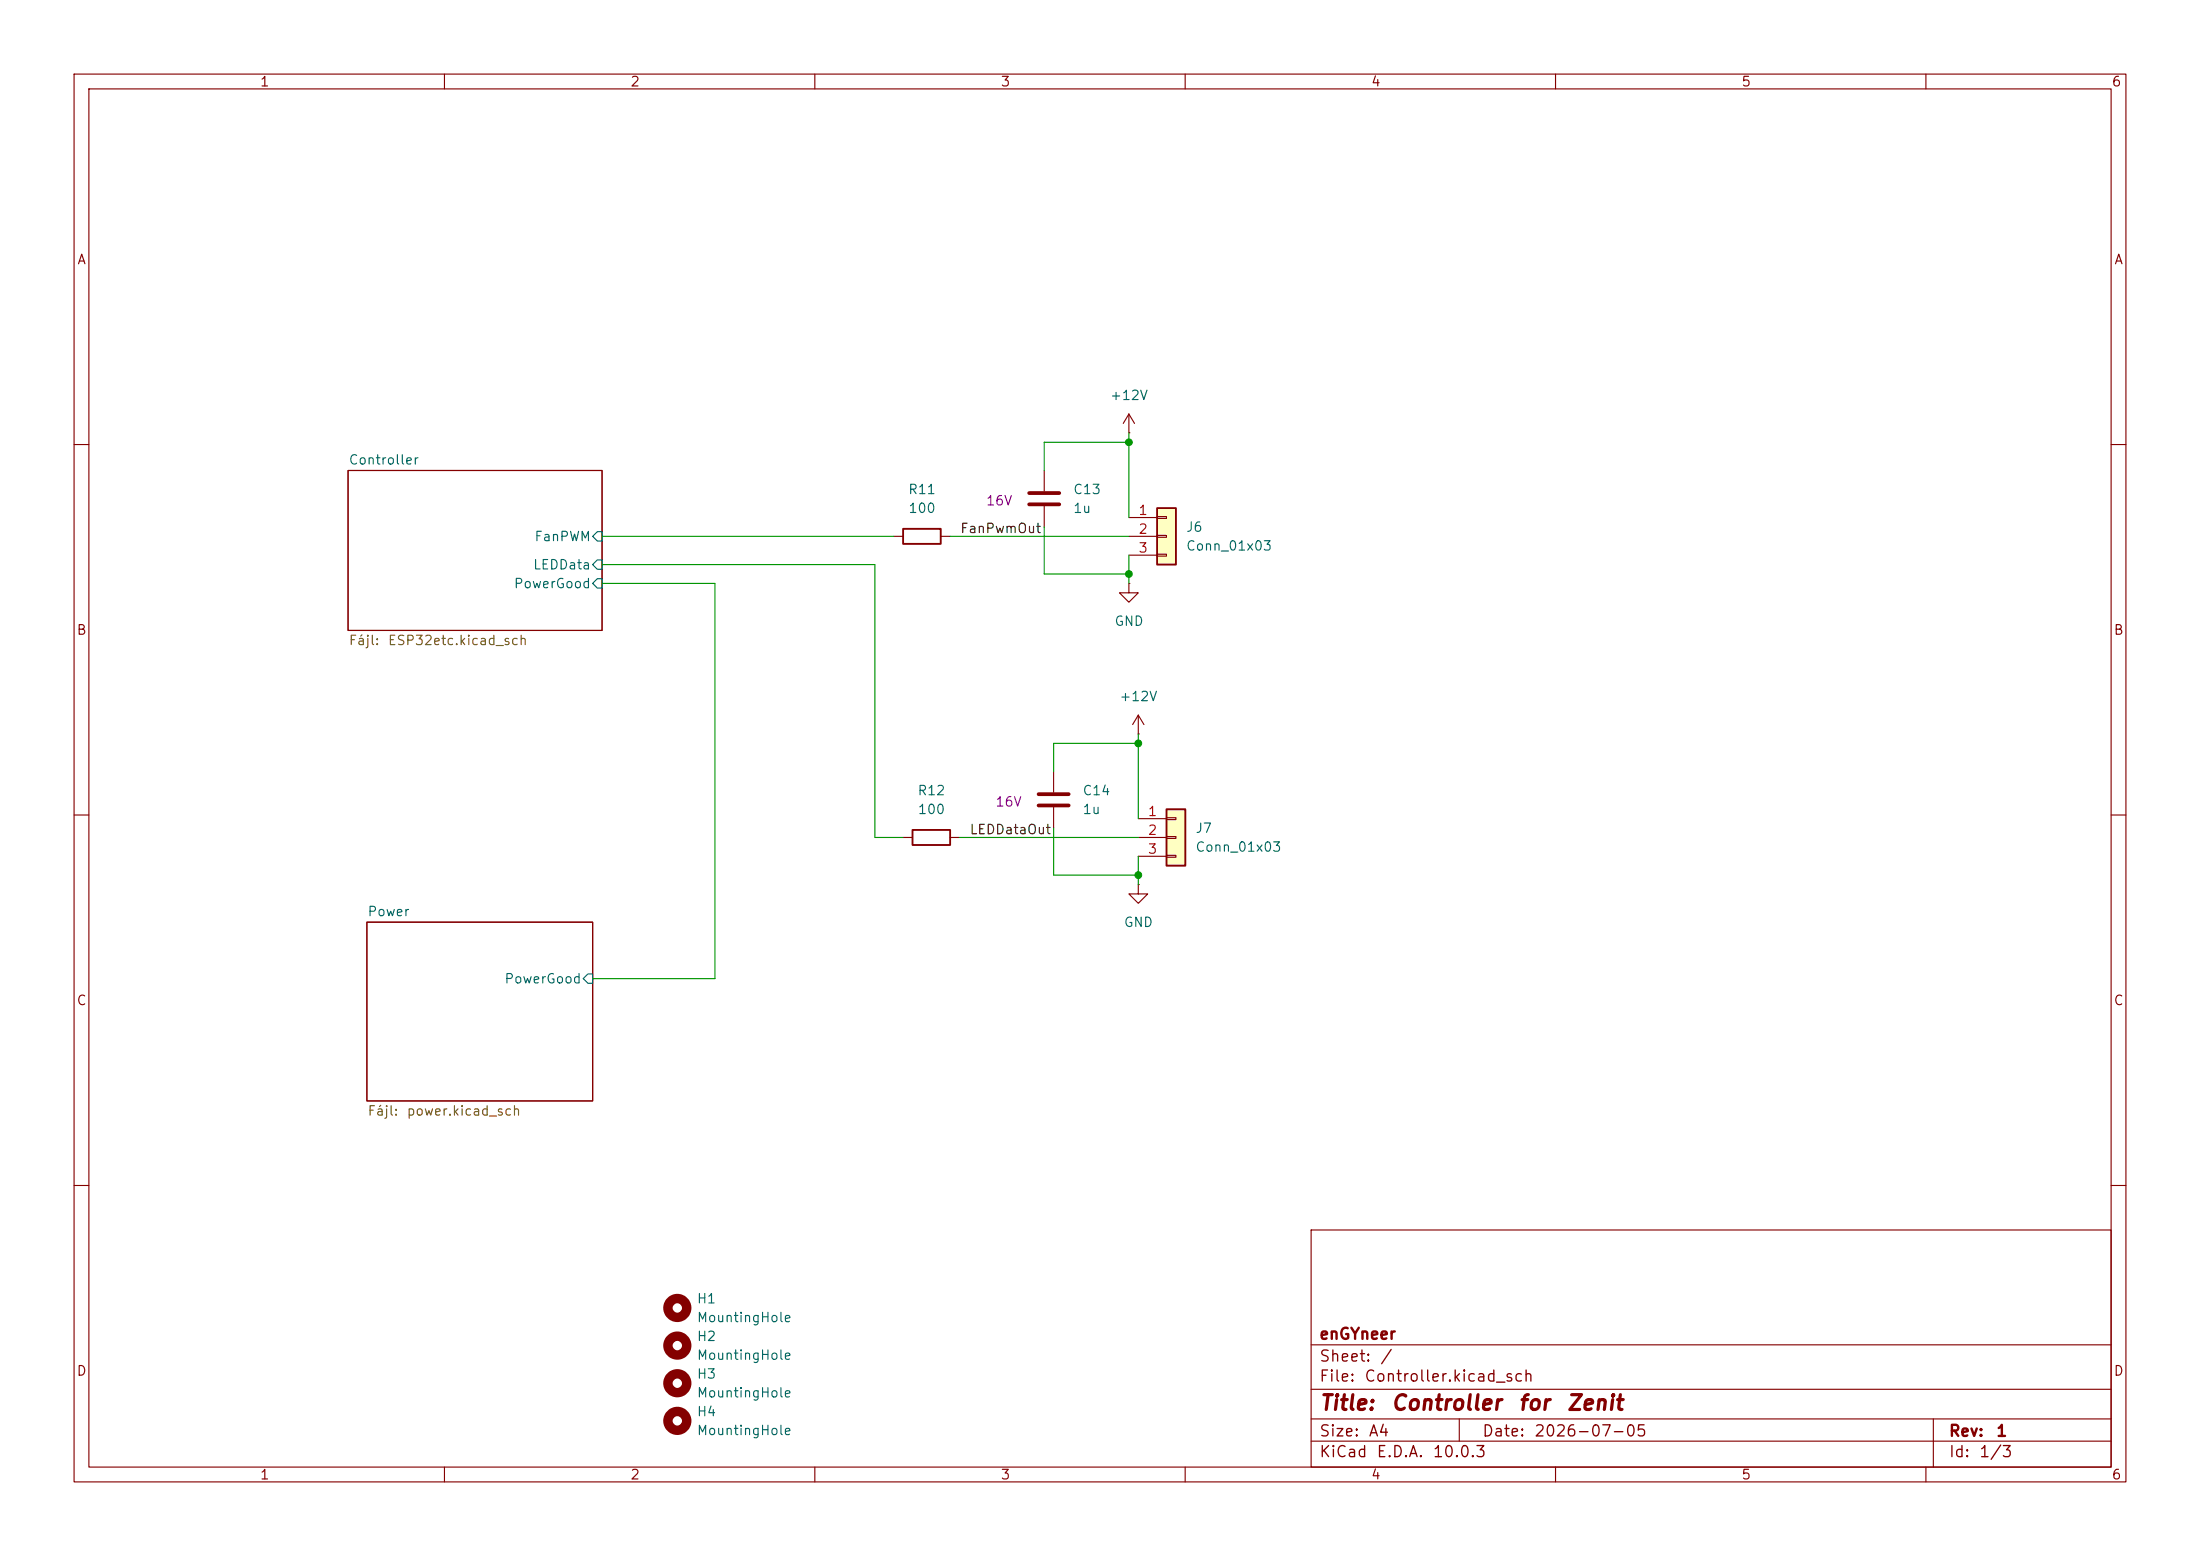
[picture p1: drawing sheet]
(kicad_sch
 (version 20260306)
 (generator "eeschema")
 (generator_version "10.0")
 (paper "A4")
 (title_block
  (title "Controller for Zenit")
  (date "2026-07-05")
  (rev "1")
  (company "enGYneer"))
 (lib_symbols
  (symbol "Connector_Generic:Conn_01x03"
   (pin_names
    (offset 1.016) (hide yes)) (exclude_from_sim no) (in_bom yes) (on_board yes)
   (in_pos_files yes)
   (duplicate_pin_numbers_are_jumpers no)
   (property "Reference" "J" (at 0 5.08 0) (show_name no) (do_not_autoplace no) (effects (font (size 1.27 1.27))))
   (property "Value" "Conn_01x03" (at 0 -5.08 0) (show_name no) (do_not_autoplace no) (effects (font (size 1.27 1.27))))
   (property "Footprint" "" (at 0 0 0) (show_name no) (do_not_autoplace no) (hide yes) (effects (font (size 1.27 1.27))))
   (property "Datasheet" "" (at 0 0 0) (show_name no) (do_not_autoplace no) (hide yes) (effects (font (size 1.27 1.27))))
   (property "Description" "Generic connector, single row, 01x03, script generated (kicad-library-utils/schlib/autogen/connector/)" (at 0 0 0) (show_name no) (do_not_autoplace no) (hide yes) (effects (font (size 1.27 1.27))))
   (symbol "Conn_01x03_1_1"
    (rectangle (start -1.27 3.81) (end 1.27 -3.81) (stroke (width 0.254) (type default)) (fill (type background)))
    (rectangle (start -1.27 2.667) (end 0 2.413) (stroke (width 0.1524) (type default)) (fill (type none)))
    (rectangle (start -1.27 0.127) (end 0 -0.127) (stroke (width 0.1524) (type default)) (fill (type none)))
    (rectangle (start -1.27 -2.413) (end 0 -2.667) (stroke (width 0.1524) (type default)) (fill (type none)))
    (pin passive line (at -5.08 2.54 0) (length 3.81) (name "Pin_1" (effects (font (size 1.27 1.27)))) (number "1" (effects (font (size 1.27 1.27)))))
    (pin passive line (at -5.08 0 0) (length 3.81) (name "Pin_2" (effects (font (size 1.27 1.27)))) (number "2" (effects (font (size 1.27 1.27)))))
    (pin passive line (at -5.08 -2.54 0) (length 3.81) (name "Pin_3" (effects (font (size 1.27 1.27)))) (number "3" (effects (font (size 1.27 1.27))))))
   (embedded_fonts no))
  (symbol "Device:C"
   (pin_numbers (hide yes))
   (pin_names
    (offset 0.254)) (exclude_from_sim no) (in_bom yes) (on_board yes)
   (in_pos_files yes)
   (duplicate_pin_numbers_are_jumpers no)
   (property "Reference" "C" (at 0.635 2.54 0) (show_name no) (do_not_autoplace no) (effects (font (size 1.27 1.27)) (justify left)))
   (property "Value" "C" (at 0.635 -2.54 0) (show_name no) (do_not_autoplace no) (effects (font (size 1.27 1.27)) (justify left)))
   (property "Footprint" "" (at 0.9652 -3.81 0) (show_name no) (do_not_autoplace no) (hide yes) (effects (font (size 1.27 1.27))))
   (property "Datasheet" "" (at 0 0 0) (show_name no) (do_not_autoplace no) (hide yes) (effects (font (size 1.27 1.27))))
   (property "Description" "Unpolarized capacitor" (at 0 0 0) (show_name no) (do_not_autoplace no) (hide yes) (effects (font (size 1.27 1.27))))
   (symbol "C_0_1"
    (polyline (pts (xy -2.032 0.762) (xy 2.032 0.762)) (stroke (width 0.508) (type default)) (fill (type none)))
    (polyline (pts (xy -2.032 -0.762) (xy 2.032 -0.762)) (stroke (width 0.508) (type default)) (fill (type none))))
   (symbol "C_1_1"
    (pin passive line (at 0 3.81 270) (length 2.794) (name "" (effects (font (size 1.27 1.27)))) (number "1" (effects (font (size 1.27 1.27)))))
    (pin passive line (at 0 -3.81 90) (length 2.794) (name "" (effects (font (size 1.27 1.27)))) (number "2" (effects (font (size 1.27 1.27))))))
   (embedded_fonts no))
  (symbol "Device:R"
   (pin_numbers (hide yes))
   (pin_names
    (offset 0)) (exclude_from_sim no) (in_bom yes) (on_board yes)
   (in_pos_files yes)
   (duplicate_pin_numbers_are_jumpers no)
   (property "Reference" "R" (at 2.032 0 90) (show_name no) (do_not_autoplace no) (effects (font (size 1.27 1.27))))
   (property "Value" "R" (at 0 0 90) (show_name no) (do_not_autoplace no) (effects (font (size 1.27 1.27))))
   (property "Footprint" "" (at -1.778 0 90) (show_name no) (do_not_autoplace no) (hide yes) (effects (font (size 1.27 1.27))))
   (property "Datasheet" "" (at 0 0 0) (show_name no) (do_not_autoplace no) (hide yes) (effects (font (size 1.27 1.27))))
   (property "Description" "Resistor" (at 0 0 0) (show_name no) (do_not_autoplace no) (hide yes) (effects (font (size 1.27 1.27))))
   (symbol "R_0_1"
    (rectangle (start -1.016 -2.54) (end 1.016 2.54) (stroke (width 0.254) (type default)) (fill (type none))))
   (symbol "R_1_1"
    (pin passive line (at 0 3.81 270) (length 1.27) (name "" (effects (font (size 1.27 1.27)))) (number "1" (effects (font (size 1.27 1.27)))))
    (pin passive line (at 0 -3.81 90) (length 1.27) (name "" (effects (font (size 1.27 1.27)))) (number "2" (effects (font (size 1.27 1.27))))))
   (embedded_fonts no))
  (symbol "Mechanical:MountingHole"
   (pin_names
    (offset 1.016)) (exclude_from_sim no) (in_bom no) (on_board yes)
   (in_pos_files yes)
   (duplicate_pin_numbers_are_jumpers no)
   (property "Reference" "H" (at 0 5.08 0) (show_name no) (do_not_autoplace no) (effects (font (size 1.27 1.27))))
   (property "Value" "MountingHole" (at 0 3.175 0) (show_name no) (do_not_autoplace no) (effects (font (size 1.27 1.27))))
   (property "Footprint" "" (at 0 0 0) (show_name no) (do_not_autoplace no) (hide yes) (effects (font (size 1.27 1.27))))
   (property "Datasheet" "" (at 0 0 0) (show_name no) (do_not_autoplace no) (hide yes) (effects (font (size 1.27 1.27))))
   (property "Description" "Mounting Hole without connection" (at 0 0 0) (show_name no) (do_not_autoplace no) (hide yes) (effects (font (size 1.27 1.27))))
   (symbol "MountingHole_0_1"
    (circle (center 0 0) (radius 1.27) (stroke (width 1.27) (type default)) (fill (type none))))
   (embedded_fonts no))
  (symbol "power:+12V"
   (power global)
   (pin_numbers (hide yes))
   (pin_names
    (offset 0) (hide yes)) (exclude_from_sim no) (in_bom yes) (on_board yes)
   (in_pos_files yes)
   (duplicate_pin_numbers_are_jumpers no)
   (property "Reference" "#PWR" (at 0 -3.81 0) (show_name no) (do_not_autoplace no) (hide yes) (effects (font (size 1.27 1.27))))
   (property "Value" "+12V" (at 0 3.556 0) (show_name no) (do_not_autoplace no) (effects (font (size 1.27 1.27))))
   (property "Footprint" "" (at 0 0 0) (show_name no) (do_not_autoplace no) (hide yes) (effects (font (size 1.27 1.27))))
   (property "Datasheet" "" (at 0 0 0) (show_name no) (do_not_autoplace no) (hide yes) (effects (font (size 1.27 1.27))))
   (property "Description" "Power symbol creates a global label with name \"+12V\"" (at 0 0 0) (show_name no) (do_not_autoplace no) (hide yes) (effects (font (size 1.27 1.27))))
   (symbol "+12V_0_1"
    (polyline (pts (xy -0.762 1.27) (xy 0 2.54)) (stroke (width 0) (type default)) (fill (type none)))
    (polyline (pts (xy 0 2.54) (xy 0.762 1.27)) (stroke (width 0) (type default)) (fill (type none)))
    (polyline (pts (xy 0 0) (xy 0 2.54)) (stroke (width 0) (type default)) (fill (type none))))
   (symbol "+12V_1_1"
    (pin power_in line (at 0 0 90) (length 0) (name "" (effects (font (size 1.27 1.27)))) (number "1" (effects (font (size 1.27 1.27))))))
   (embedded_fonts no))
  (symbol "power:GND"
   (power global)
   (pin_numbers (hide yes))
   (pin_names
    (offset 0) (hide yes)) (exclude_from_sim no) (in_bom yes) (on_board yes)
   (in_pos_files yes)
   (duplicate_pin_numbers_are_jumpers no)
   (property "Reference" "#PWR" (at 0 -6.35 0) (show_name no) (do_not_autoplace no) (hide yes) (effects (font (size 1.27 1.27))))
   (property "Value" "GND" (at 0 -3.81 0) (show_name no) (do_not_autoplace no) (effects (font (size 1.27 1.27))))
   (property "Footprint" "" (at 0 0 0) (show_name no) (do_not_autoplace no) (hide yes) (effects (font (size 1.27 1.27))))
   (property "Datasheet" "" (at 0 0 0) (show_name no) (do_not_autoplace no) (hide yes) (effects (font (size 1.27 1.27))))
   (property "Description" "Power symbol creates a global label with name \"GND\" , ground" (at 0 0 0) (show_name no) (do_not_autoplace no) (hide yes) (effects (font (size 1.27 1.27))))
   (symbol "GND_0_1"
    (polyline (pts (xy 0 0) (xy 0 -1.27) (xy 1.27 -1.27) (xy 0 -2.54) (xy -1.27 -1.27) (xy 0 -1.27)) (stroke (width 0) (type default)) (fill (type none))))
   (symbol "GND_1_1"
    (pin power_in line (at 0 0 270) (length 0) (name "" (effects (font (size 1.27 1.27)))) (number "1" (effects (font (size 1.27 1.27))))))
   (embedded_fonts no)))
 (junction
  (at 153.67 100.33)
  (diameter 0)
  (color 0 0 0 0))
 (junction
  (at 153.67 118.11)
  (diameter 0)
  (color 0 0 0 0))
 (junction
  (at 152.4 77.47)
  (diameter 0)
  (color 0 0 0 0))
 (junction
  (at 152.4 59.69)
  (diameter 0)
  (color 0 0 0 0))
 (wire
  (pts (xy 140.97 77.47) (xy 152.4 77.47))
  (stroke (width 0) (type default)))
 (wire
  (pts (xy 96.52 132.08) (xy 96.52 78.74))
  (stroke (width 0) (type default)))
 (wire
  (pts (xy 128.27 72.39) (xy 152.4 72.39))
  (stroke (width 0) (type default)))
 (wire
  (pts (xy 142.24 118.11) (xy 153.67 118.11))
  (stroke (width 0) (type default)))
 (wire
  (pts (xy 140.97 63.5) (xy 140.97 59.69))
  (stroke (width 0) (type default)))
 (wire
  (pts (xy 140.97 59.69) (xy 152.4 59.69))
  (stroke (width 0) (type default)))
 (wire
  (pts (xy 153.67 118.11) (xy 153.67 119.38))
  (stroke (width 0) (type default)))
 (wire
  (pts (xy 153.67 99.06) (xy 153.67 100.33))
  (stroke (width 0) (type default)))
 (wire
  (pts (xy 152.4 74.93) (xy 152.4 77.47))
  (stroke (width 0) (type default)))
 (wire
  (pts (xy 152.4 77.47) (xy 152.4 78.74))
  (stroke (width 0) (type default)))
 (wire
  (pts (xy 152.4 59.69) (xy 152.4 69.85))
  (stroke (width 0) (type default)))
 (wire
  (pts (xy 152.4 58.42) (xy 152.4 59.69))
  (stroke (width 0) (type default)))
 (wire
  (pts (xy 129.54 113.03) (xy 153.67 113.03))
  (stroke (width 0) (type default)))
 (wire
  (pts (xy 142.24 100.33) (xy 153.67 100.33))
  (stroke (width 0) (type default)))
 (wire
  (pts (xy 81.28 78.74) (xy 96.52 78.74))
  (stroke (width 0) (type default)))
 (wire
  (pts (xy 140.97 71.12) (xy 140.97 77.47))
  (stroke (width 0) (type default)))
 (wire
  (pts (xy 81.28 76.2) (xy 118.11 76.2))
  (stroke (width 0) (type default)))
 (wire
  (pts (xy 118.11 113.03) (xy 118.11 76.2))
  (stroke (width 0) (type default)))
 (wire
  (pts (xy 142.24 104.14) (xy 142.24 100.33))
  (stroke (width 0) (type default)))
 (wire
  (pts (xy 142.24 111.76) (xy 142.24 118.11))
  (stroke (width 0) (type default)))
 (wire
  (pts (xy 153.67 115.57) (xy 153.67 118.11))
  (stroke (width 0) (type default)))
 (wire
  (pts (xy 121.92 113.03) (xy 118.11 113.03))
  (stroke (width 0) (type default)))
 (wire
  (pts (xy 153.67 100.33) (xy 153.67 110.49))
  (stroke (width 0) (type default)))
 (wire
  (pts (xy 80.01 132.08) (xy 96.52 132.08))
  (stroke (width 0) (type default)))
 (wire
  (pts (xy 81.28 72.39) (xy 120.65 72.39))
  (stroke (width 0) (type default)))
 (label "FanPwmOut"
  (at 129.54 72.39 0)
  (effects (font (size 1.27 1.27)) (justify left bottom)))
 (label "LEDDataOut"
  (at 130.81 113.03 0)
  (effects (font (size 1.27 1.27)) (justify left bottom)))
 (symbol
  (lib_id "power:GND")
  (at 153.67 119.38 0)
  (unit 1)
  (body_style 1)
  (exclude_from_sim no)
  (in_bom yes)
  (on_board yes)
  (in_pos_files yes)
  (dnp no)
  (fields_autoplaced yes)
  (property "Reference" "#PWR024" (at 153.67 125.73 0) (hide yes) (show_name no) (do_not_autoplace no) (effects (font (size 1.27 1.27))))
  (property "Value" "GND" (at 153.67 124.46 0) (show_name no) (do_not_autoplace no) (effects (font (size 1.27 1.27))))
  (property "Footprint" "" (at 153.67 119.38 0) (hide yes) (show_name no) (do_not_autoplace no) (effects (font (size 1.27 1.27))))
  (property "Datasheet" "" (at 153.67 119.38 0) (hide yes) (show_name no) (do_not_autoplace no) (effects (font (size 1.27 1.27))))
  (property "Description" "Power symbol creates a global label with name \"GND\" , ground" (at 153.67 119.38 0) (hide yes) (show_name no) (do_not_autoplace no) (effects (font (size 1.27 1.27))))
  (pin "1"))
 (symbol
  (lib_id "power:GND")
  (at 152.4 78.74 0)
  (unit 1)
  (body_style 1)
  (exclude_from_sim no)
  (in_bom yes)
  (on_board yes)
  (in_pos_files yes)
  (dnp no)
  (fields_autoplaced yes)
  (property "Reference" "#PWR021" (at 152.4 85.09 0) (hide yes) (show_name no) (do_not_autoplace no) (effects (font (size 1.27 1.27))))
  (property "Value" "GND" (at 152.4 83.82 0) (show_name no) (do_not_autoplace no) (effects (font (size 1.27 1.27))))
  (property "Footprint" "" (at 152.4 78.74 0) (hide yes) (show_name no) (do_not_autoplace no) (effects (font (size 1.27 1.27))))
  (property "Datasheet" "" (at 152.4 78.74 0) (hide yes) (show_name no) (do_not_autoplace no) (effects (font (size 1.27 1.27))))
  (property "Description" "Power symbol creates a global label with name \"GND\" , ground" (at 152.4 78.74 0) (hide yes) (show_name no) (do_not_autoplace no) (effects (font (size 1.27 1.27))))
  (pin "1"))
 (symbol
  (lib_id "Mechanical:MountingHole")
  (at 91.44 191.77 0)
  (unit 1)
  (body_style 1)
  (exclude_from_sim no)
  (in_bom no)
  (on_board yes)
  (in_pos_files yes)
  (dnp no)
  (fields_autoplaced yes)
  (property "Reference" "H4" (at 93.98 190.4999 0) (show_name no) (do_not_autoplace no) (effects (font (size 1.27 1.27)) (justify left)))
  (property "Value" "MountingHole" (at 93.98 193.0399 0) (show_name no) (do_not_autoplace no) (effects (font (size 1.27 1.27)) (justify left)))
  (property "Footprint" "MountingHole:MountingHole_3.2mm_M3" (at 91.44 191.77 0) (hide yes) (show_name no) (do_not_autoplace no) (effects (font (size 1.27 1.27))))
  (property "Datasheet" "" (at 91.44 191.77 0) (hide yes) (show_name no) (do_not_autoplace no) (effects (font (size 1.27 1.27))))
  (property "Description" "Mounting Hole without connection" (at 91.44 191.77 0) (hide yes) (show_name no) (do_not_autoplace no) (effects (font (size 1.27 1.27)))))
 (symbol
  (lib_id "Mechanical:MountingHole")
  (at 91.44 186.69 0)
  (unit 1)
  (body_style 1)
  (exclude_from_sim no)
  (in_bom no)
  (on_board yes)
  (in_pos_files yes)
  (dnp no)
  (fields_autoplaced yes)
  (property "Reference" "H3" (at 93.98 185.4199 0) (show_name no) (do_not_autoplace no) (effects (font (size 1.27 1.27)) (justify left)))
  (property "Value" "MountingHole" (at 93.98 187.9599 0) (show_name no) (do_not_autoplace no) (effects (font (size 1.27 1.27)) (justify left)))
  (property "Footprint" "MountingHole:MountingHole_3.2mm_M3" (at 91.44 186.69 0) (hide yes) (show_name no) (do_not_autoplace no) (effects (font (size 1.27 1.27))))
  (property "Datasheet" "" (at 91.44 186.69 0) (hide yes) (show_name no) (do_not_autoplace no) (effects (font (size 1.27 1.27))))
  (property "Description" "Mounting Hole without connection" (at 91.44 186.69 0) (hide yes) (show_name no) (do_not_autoplace no) (effects (font (size 1.27 1.27)))))
 (symbol
  (lib_id "Connector_Generic:Conn_01x03")
  (at 158.75 113.03 0)
  (unit 1)
  (body_style 1)
  (exclude_from_sim no)
  (in_bom yes)
  (on_board yes)
  (in_pos_files yes)
  (dnp no)
  (fields_autoplaced yes)
  (property "Reference" "J7" (at 161.29 111.7599 0) (show_name no) (do_not_autoplace no) (effects (font (size 1.27 1.27)) (justify left)))
  (property "Value" "Conn_01x03" (at 161.29 114.2999 0) (show_name no) (do_not_autoplace no) (effects (font (size 1.27 1.27)) (justify left)))
  (property "Footprint" "Connector_JST:JST_XH_B3B-XH-A_1x03_P2.50mm_Vertical" (at 158.75 113.03 0) (hide yes) (show_name no) (do_not_autoplace no) (effects (font (size 1.27 1.27))))
  (property "Datasheet" "" (at 158.75 113.03 0) (hide yes) (show_name no) (do_not_autoplace no) (effects (font (size 1.27 1.27))))
  (property "Description" "Generic connector, single row, 01x03, script generated (kicad-library-utils/schlib/autogen/connector/)" (at 158.75 113.03 0) (hide yes) (show_name no) (do_not_autoplace no) (effects (font (size 1.27 1.27))))
  (pin "3")
  (pin "1")
  (pin "2"))
 (symbol
  (lib_id "Mechanical:MountingHole")
  (at 91.44 181.61 0)
  (unit 1)
  (body_style 1)
  (exclude_from_sim no)
  (in_bom no)
  (on_board yes)
  (in_pos_files yes)
  (dnp no)
  (fields_autoplaced yes)
  (property "Reference" "H2" (at 93.98 180.3399 0) (show_name no) (do_not_autoplace no) (effects (font (size 1.27 1.27)) (justify left)))
  (property "Value" "MountingHole" (at 93.98 182.8799 0) (show_name no) (do_not_autoplace no) (effects (font (size 1.27 1.27)) (justify left)))
  (property "Footprint" "MountingHole:MountingHole_3.2mm_M3" (at 91.44 181.61 0) (hide yes) (show_name no) (do_not_autoplace no) (effects (font (size 1.27 1.27))))
  (property "Datasheet" "" (at 91.44 181.61 0) (hide yes) (show_name no) (do_not_autoplace no) (effects (font (size 1.27 1.27))))
  (property "Description" "Mounting Hole without connection" (at 91.44 181.61 0) (hide yes) (show_name no) (do_not_autoplace no) (effects (font (size 1.27 1.27)))))
 (symbol
  (lib_id "Device:C")
  (at 140.97 67.31 0)
  (unit 1)
  (body_style 1)
  (exclude_from_sim no)
  (in_bom yes)
  (on_board yes)
  (in_pos_files yes)
  (dnp no)
  (property "Reference" "C13" (at 144.78 66.0399 0) (show_name no) (do_not_autoplace no) (effects (font (size 1.27 1.27)) (justify left)))
  (property "Value" "1u" (at 144.78 68.5799 0) (show_name no) (do_not_autoplace no) (effects (font (size 1.27 1.27)) (justify left)))
  (property "Footprint" "Capacitor_SMD:C_0603_1608Metric" (at 141.9352 71.12 0) (hide yes) (show_name no) (do_not_autoplace no) (effects (font (size 1.27 1.27))))
  (property "Datasheet" "https://jlcpcb.com/parts/2nd/Capacitors/Multilayer_Ceramic_Capacitors_MLCC_SMD_SMT_2929" (at 140.97 67.31 0) (hide yes) (show_name no) (do_not_autoplace no) (effects (font (size 1.27 1.27))))
  (property "Description" "Unpolarized capacitor" (at 140.97 67.31 0) (hide yes) (show_name no) (do_not_autoplace no) (effects (font (size 1.27 1.27))))
  (property "Umax" "16V" (at 134.874 67.564 0) (show_name no) (do_not_autoplace no) (effects (font (size 1.27 1.27))))
  (property "Manufacturer" "Samsung" (at 140.97 67.31 0) (hide yes) (show_name no) (do_not_autoplace no) (effects (font (size 1.27 1.27))))
  (property "Manufacturer Part" "CL10A105KO8NNNC" (at 140.97 67.31 0) (hide yes) (show_name no) (do_not_autoplace no) (effects (font (size 1.27 1.27))))
  (property "JLCPCB" "C1592" (at 140.97 67.31 0) (hide yes) (show_name no) (do_not_autoplace no) (effects (font (size 1.27 1.27))))
  (pin "1")
  (pin "2"))
 (symbol
  (lib_id "power:+12V")
  (at 153.67 99.06 0)
  (unit 1)
  (body_style 1)
  (exclude_from_sim no)
  (in_bom yes)
  (on_board yes)
  (in_pos_files yes)
  (dnp no)
  (fields_autoplaced yes)
  (property "Reference" "#PWR023" (at 153.67 102.87 0) (hide yes) (show_name no) (do_not_autoplace no) (effects (font (size 1.27 1.27))))
  (property "Value" "+12V" (at 153.67 93.98 0) (show_name no) (do_not_autoplace no) (effects (font (size 1.27 1.27))))
  (property "Footprint" "" (at 153.67 99.06 0) (hide yes) (show_name no) (do_not_autoplace no) (effects (font (size 1.27 1.27))))
  (property "Datasheet" "" (at 153.67 99.06 0) (hide yes) (show_name no) (do_not_autoplace no) (effects (font (size 1.27 1.27))))
  (property "Description" "Power symbol creates a global label with name \"+12V\"" (at 153.67 99.06 0) (hide yes) (show_name no) (do_not_autoplace no) (effects (font (size 1.27 1.27))))
  (pin "1"))
 (symbol
  (lib_id "Device:C")
  (at 142.24 107.95 0)
  (unit 1)
  (body_style 1)
  (exclude_from_sim no)
  (in_bom yes)
  (on_board yes)
  (in_pos_files yes)
  (dnp no)
  (property "Reference" "C14" (at 146.05 106.6799 0) (show_name no) (do_not_autoplace no) (effects (font (size 1.27 1.27)) (justify left)))
  (property "Value" "1u" (at 146.05 109.2199 0) (show_name no) (do_not_autoplace no) (effects (font (size 1.27 1.27)) (justify left)))
  (property "Footprint" "Capacitor_SMD:C_0603_1608Metric" (at 143.2052 111.76 0) (hide yes) (show_name no) (do_not_autoplace no) (effects (font (size 1.27 1.27))))
  (property "Datasheet" "https://jlcpcb.com/parts/2nd/Capacitors/Multilayer_Ceramic_Capacitors_MLCC_SMD_SMT_2929" (at 142.24 107.95 0) (hide yes) (show_name no) (do_not_autoplace no) (effects (font (size 1.27 1.27))))
  (property "Description" "Unpolarized capacitor" (at 142.24 107.95 0) (hide yes) (show_name no) (do_not_autoplace no) (effects (font (size 1.27 1.27))))
  (property "Umax" "16V" (at 136.144 108.204 0) (show_name no) (do_not_autoplace no) (effects (font (size 1.27 1.27))))
  (property "Manufacturer" "Samsung" (at 142.24 107.95 0) (hide yes) (show_name no) (do_not_autoplace no) (effects (font (size 1.27 1.27))))
  (property "Manufacturer Part" "CL10A105KO8NNNC" (at 142.24 107.95 0) (hide yes) (show_name no) (do_not_autoplace no) (effects (font (size 1.27 1.27))))
  (property "JLCPCB" "C1592" (at 142.24 107.95 0) (hide yes) (show_name no) (do_not_autoplace no) (effects (font (size 1.27 1.27))))
  (pin "1")
  (pin "2"))
 (symbol
  (lib_id "Device:R")
  (at 124.46 72.39 90)
  (unit 1)
  (body_style 1)
  (exclude_from_sim no)
  (in_bom yes)
  (on_board yes)
  (in_pos_files yes)
  (dnp no)
  (fields_autoplaced yes)
  (property "Reference" "R11" (at 124.46 66.04 90) (show_name no) (do_not_autoplace no) (effects (font (size 1.27 1.27))))
  (property "Value" "100" (at 124.46 68.58 90) (show_name no) (do_not_autoplace no) (effects (font (size 1.27 1.27))))
  (property "Footprint" "LEDandDriver:R_0603_1608Metric_LedPrj" (at 124.46 74.168 90) (hide yes) (show_name no) (do_not_autoplace no) (effects (font (size 1.27 1.27))))
  (property "Datasheet" "" (at 124.46 72.39 0) (hide yes) (show_name no) (do_not_autoplace no) (effects (font (size 1.27 1.27))))
  (property "Description" "Resistor" (at 124.46 72.39 0) (hide yes) (show_name no) (do_not_autoplace no) (effects (font (size 1.27 1.27))))
  (pin "1")
  (pin "2"))
 (symbol
  (lib_id "Mechanical:MountingHole")
  (at 91.44 176.53 0)
  (unit 1)
  (body_style 1)
  (exclude_from_sim no)
  (in_bom no)
  (on_board yes)
  (in_pos_files yes)
  (dnp no)
  (fields_autoplaced yes)
  (property "Reference" "H1" (at 93.98 175.2599 0) (show_name no) (do_not_autoplace no) (effects (font (size 1.27 1.27)) (justify left)))
  (property "Value" "MountingHole" (at 93.98 177.7999 0) (show_name no) (do_not_autoplace no) (effects (font (size 1.27 1.27)) (justify left)))
  (property "Footprint" "MountingHole:MountingHole_3.2mm_M3" (at 91.44 176.53 0) (hide yes) (show_name no) (do_not_autoplace no) (effects (font (size 1.27 1.27))))
  (property "Datasheet" "" (at 91.44 176.53 0) (hide yes) (show_name no) (do_not_autoplace no) (effects (font (size 1.27 1.27))))
  (property "Description" "Mounting Hole without connection" (at 91.44 176.53 0) (hide yes) (show_name no) (do_not_autoplace no) (effects (font (size 1.27 1.27)))))
 (symbol
  (lib_id "Device:R")
  (at 125.73 113.03 90)
  (unit 1)
  (body_style 1)
  (exclude_from_sim no)
  (in_bom yes)
  (on_board yes)
  (in_pos_files yes)
  (dnp no)
  (fields_autoplaced yes)
  (property "Reference" "R12" (at 125.73 106.68 90) (show_name no) (do_not_autoplace no) (effects (font (size 1.27 1.27))))
  (property "Value" "100" (at 125.73 109.22 90) (show_name no) (do_not_autoplace no) (effects (font (size 1.27 1.27))))
  (property "Footprint" "LEDandDriver:R_0603_1608Metric_LedPrj" (at 125.73 114.808 90) (hide yes) (show_name no) (do_not_autoplace no) (effects (font (size 1.27 1.27))))
  (property "Datasheet" "" (at 125.73 113.03 0) (hide yes) (show_name no) (do_not_autoplace no) (effects (font (size 1.27 1.27))))
  (property "Description" "Resistor" (at 125.73 113.03 0) (hide yes) (show_name no) (do_not_autoplace no) (effects (font (size 1.27 1.27))))
  (pin "1")
  (pin "2"))
 (symbol
  (lib_id "Connector_Generic:Conn_01x03")
  (at 157.48 72.39 0)
  (unit 1)
  (body_style 1)
  (exclude_from_sim no)
  (in_bom yes)
  (on_board yes)
  (in_pos_files yes)
  (dnp no)
  (fields_autoplaced yes)
  (property "Reference" "J6" (at 160.02 71.1199 0) (show_name no) (do_not_autoplace no) (effects (font (size 1.27 1.27)) (justify left)))
  (property "Value" "Conn_01x03" (at 160.02 73.6599 0) (show_name no) (do_not_autoplace no) (effects (font (size 1.27 1.27)) (justify left)))
  (property "Footprint" "Connector_JST:JST_XH_B3B-XH-A_1x03_P2.50mm_Vertical" (at 157.48 72.39 0) (hide yes) (show_name no) (do_not_autoplace no) (effects (font (size 1.27 1.27))))
  (property "Datasheet" "" (at 157.48 72.39 0) (hide yes) (show_name no) (do_not_autoplace no) (effects (font (size 1.27 1.27))))
  (property "Description" "Generic connector, single row, 01x03, script generated (kicad-library-utils/schlib/autogen/connector/)" (at 157.48 72.39 0) (hide yes) (show_name no) (do_not_autoplace no) (effects (font (size 1.27 1.27))))
  (pin "3")
  (pin "1")
  (pin "2"))
 (symbol
  (lib_id "power:+12V")
  (at 152.4 58.42 0)
  (unit 1)
  (body_style 1)
  (exclude_from_sim no)
  (in_bom yes)
  (on_board yes)
  (in_pos_files yes)
  (dnp no)
  (fields_autoplaced yes)
  (property "Reference" "#PWR022" (at 152.4 62.23 0) (hide yes) (show_name no) (do_not_autoplace no) (effects (font (size 1.27 1.27))))
  (property "Value" "+12V" (at 152.4 53.34 0) (show_name no) (do_not_autoplace no) (effects (font (size 1.27 1.27))))
  (property "Footprint" "" (at 152.4 58.42 0) (hide yes) (show_name no) (do_not_autoplace no) (effects (font (size 1.27 1.27))))
  (property "Datasheet" "" (at 152.4 58.42 0) (hide yes) (show_name no) (do_not_autoplace no) (effects (font (size 1.27 1.27))))
  (property "Description" "Power symbol creates a global label with name \"+12V\"" (at 152.4 58.42 0) (hide yes) (show_name no) (do_not_autoplace no) (effects (font (size 1.27 1.27))))
  (pin "1"))
 (sheet
  (at 49.53 124.46)
  (size 30.48 24.13)
  (exclude_from_sim no)
  (in_bom yes)
  (on_board yes)
  (dnp no)
  (fields_autoplaced yes)
  (stroke (width 0.1524) (type solid))
  (fill (color 0 0 0 0))
  (property "Sheetname" "Power" (at 49.53 123.7484 0) (show_name no) (do_not_autoplace no) (effects (font (size 1.27 1.27)) (justify left bottom)))
  (property "Sheetfile" "power.kicad_sch" (at 49.53 149.1746 0) (show_name no) (do_not_autoplace no) (effects (font (size 1.27 1.27)) (justify left top)))
  (pin "PowerGood" input (at 80.01 132.08 0) (effects (font (size 1.27 1.27)) (justify right))))
 (sheet
  (at 46.99 63.5)
  (size 34.29 21.59)
  (exclude_from_sim no)
  (in_bom yes)
  (on_board yes)
  (dnp no)
  (fields_autoplaced yes)
  (stroke (width 0.1524) (type solid))
  (fill (color 0 0 0 0))
  (property "Sheetname" "Controller" (at 46.99 62.7884 0) (show_name no) (do_not_autoplace no) (effects (font (size 1.27 1.27)) (justify left bottom)))
  (property "Sheetfile" "ESP32etc.kicad_sch" (at 46.99 85.6746 0) (show_name no) (do_not_autoplace no) (effects (font (size 1.27 1.27)) (justify left top)))
  (pin "PowerGood" input (at 81.28 78.74 0) (effects (font (size 1.27 1.27)) (justify right)))
  (pin "FanPWM" input (at 81.28 72.39 0) (effects (font (size 1.27 1.27)) (justify right)))
  (pin "LEDData" input (at 81.28 76.2 0) (effects (font (size 1.27 1.27)) (justify right))))
 (sheet_instances
  (path ""
   (page "1")))
 (embedded_fonts no))
